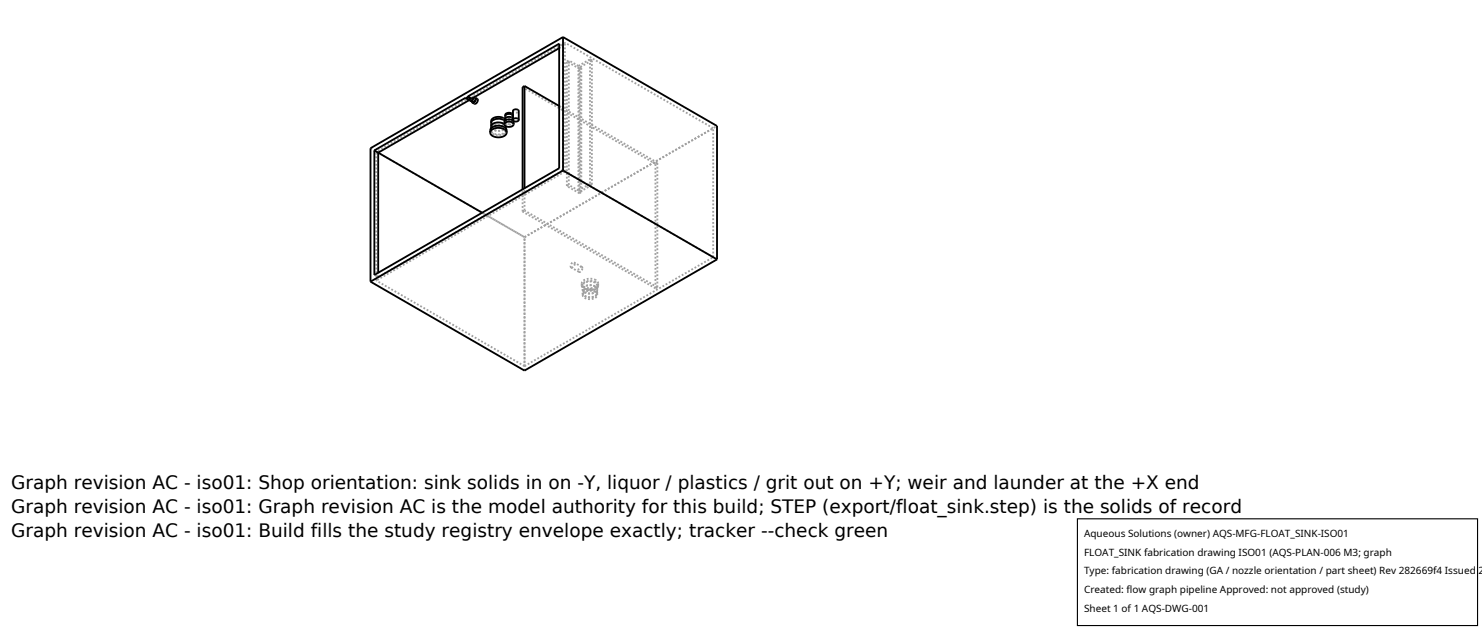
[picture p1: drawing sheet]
<svg xmlns="http://www.w3.org/2000/svg" width="212mm" height="90mm" viewBox="0 0 212 90" stroke-linecap="round" stroke-linejoin="round" font-family="sans-serif">
<g fill="none" stroke="#a0a0a0" stroke-width=".26" stroke-dasharray=".3 .3" stroke-linecap="butt">
<path d="M66.5 14h.1M66.5 14l.4 .2M66.8 14.2l.2 .1M67 14v.3M67 14l-13.3 7.6M67 14h.2M67.2 14.1l-.1 .2M67.2 14.1v-.1M67.2 14.1l.3 .1M67.2 14v.4M67.4 14.1v-.3M67.4 14.3v.2"/>
<path d="M67.4 14.3l.1-.1M67.4 14.3l.3 .1M67.5 14.2v.4M67.5 13.9l-.1-.1M67.5 13.9l.1-.1M67.6 14l-.1-.1M67.6 14v-.2M67.7 13.9l-.1-.1M67.7 14.4v.4M67.7 14.4l.5-.3M70.2 17.6l.1-.4 .5-.2h.5l.6 .1M70.2 18.1l.1-.3 .5-.2 .5-.1 .6 .2"/>
<path d="M70.2 18.6l.1-.3 .5-.2 .5-.1 .6 .2M70.2 17.6v-.2M70.2 18.1v-.1M70.2 18.6v-.3M71.9 17.1l.2 .3 .1 .2M71.9 17.7l.2 .2 .1 .2M71.9 18.2l.2 .2 .1 .2M72 17.7l.2 .3M72.1 17.3l.1 .3M72.2 17.1v.2M72.2 16.6l.1-.2 .2-.1 .6 .1M72.2 17l.1-.2 .2-.1 .6 .1"/>
<path d="M72.2 17.4l.1-.1 .2-.2 .6 .1M72.2 16.6v-.1M72.2 17v-.1M72.2 17.4v-.2M72.2 17.6l-.3 .4-.7 .2-.7-.2-.3-.4M72.2 18.1l-.3 .4-.7 .2-.7-.2-.3-.4M72.2 18.6l-.3 .4-.7 .2-.7-.1-.3-.5M72.2 17.6v-.3M72.2 18.1v-.5M72.2 18.6v-.3M72.2 17.3l-.3 .4-.7 .2-.7-.2-.3-.2v-.2M72.2 17.6l-.3 .4-.7 .2-.7-.2-.3-.2-.1-.2"/>
<path d="M72.2 18.1l-.3 .4-.7 .2-.7-.2-.3-.2-.1-.2M72.4 18.6l-.1 .3-.3 .2-.8 .2-.8-.2-.3-.2-.1-.3M73.1 16.4l.1 .2M73.1 16.8l.1 .2M73.1 17.2l.1 .2M73.2 16.6l-.1 .2-.4 .1-.3-.1-.2-.2M73.2 17l-.1 .2-.4 .1-.3-.1-.2-.2M73.2 17.4l-.1 .2-.4 .1h-.3l-.2-.3M73.2 16.6v-.1M73.2 17v-.1M73.2 17.4v-.2M73.2 16.4l-.1 .2-.4 .1-.4-.1-.1-.2"/>
<path d="M73.3 16.6l-.2 .2-.4 .1-.4-.1-.2-.2M73.3 17l-.2 .2-.4 .1-.4-.1-.2-.2M73.3 15.8l.1 .2 .2 .1 .4-.1 .1-.2M73.4 17.4l-.2 .3-.5 .1-.5-.1-.2-.3M79.9 6.9l.5-.3M80.4 6.6l-.5-.4M80.7 6.1l-13.3 7.7M81 8.8l.2-.2M82.6 9.4l-1.4-.8M82.6 9.4l1.7-.9M82.7 9.8l.3-.1M82.7 9.8l-1.7-1"/>
<path d="M82.9 9.6l1.6-1M83 9.7l-.1-.1M84.3 8.5v17.7M84.5 8.6v17.8M84.5 8.6l-.2-.1M101.9 18.3l-21.2-12.2M52.9 21.2l22 12.7M54 39.6l26.4-15.3M54 39.6v-.7M54 21.8l-.3-.2M54 39.6l-.5-.3M74.6 30.2v-3.2"/>
<path d="M74.6 30.2l.3-.1M74.9 33.9l-6-3.5M74.9 33.9l27-15.6M74.9 30.1v-3.2M74.9 33.9l27.5-15.9M80.4 24.3l-.5-.3M80.4 24.3v-17.7M80.7 24.5l-27 15.6M80.7 24.5v-18.4M81 26.6l.2-.2M81 26.6v-17.8M81.2 26.4v-17.8"/>
<path d="M81.6 38.2l-.1-.2 .1-.3 .2-.2h.2M82 37.5l.1 .2M82.1 37.7l-.2 .4-.3 .1M82.6 27.2l1.7-1M82.6 27.2l-1.4-.8M82.6 27.2v-17.8M82.7 38.8l.3-.1 .2-.4M82.7 38.8l-1.1-.6M82.7 27.6l-1.7-1M82.7 27.6l.3-.2M82.7 27.6v-17.8M82.9 27.4l1.6-1"/>
<path d="M82.9 27.4v-17.8M83 27.4h-.1M83 27.4v-17.7M83.1 38.1h-.2l-.2 .3-.1 .3 .1 .1M83.1 38.1l-1.1-.6M83.2 38.3l-.1-.2M84.5 26.4l-.2-.2M85.1 40l-.7-.2-.6 .1-.5 .2-.2 .4M93.6 23.4l-19-11M93.9 23.2l-.3 .2M93.9 23.2l-14-8.1M101.9 36.7v-18.4"/>
<path d="M101.9 36.7l-21.2-12.2M53.7 40.1v-18.5M74.9 52.9v-19M74.9 52.3l-21.2-12.2M74.9 52.3v-18.4M74.9 52.3l27-15.6M83.1 40.8l.3 .4 .8 .3 .9-.2 .2-.3 .1-.2M83.1 40.5l.1 .2 .2 .2 .9 .2 .8-.1 .2-.3 .1-.2M83.1 40.8v-.3M83.2 41.8l.3 .5 .7 .2 .8-.2 .2-.2 .1-.3M83.2 41.3l.3 .4 .7 .2 .8-.2 .2-.2 .1-.2M83.2 42.1l.1 .2 .2 .2 .7 .2 .8-.2 .2-.2 .1-.2"/>
<path d="M83.2 41.8l.3 .5 .7 .1 .8-.1 .2-.2 .1-.3M83.2 41.3l.3 .4 .7 .2 .8-.2 .2-.1 .1-.3M83.2 40.8l.3 .4 .7 .2 .8-.2 .2-.2 .1-.2M83.2 41.8v.3M83.2 41.3v.5M83.2 40.8v.5M85 41.4l-.5-.1h-.6l-.5 .2-.2 .3M85 40.9l-.5-.2-.6 .1-.5 .2-.2 .3M85 40.4l-.5-.2h-.6l-.5 .3-.2 .3M85 41.7l-.5-.2-.6 .1-.5 .2-.2 .3M85.1 40.3l-.6-.2-.7 .1-.5 .2-.2 .4M85.3 41.8l-.3-.4"/>
<path d="M85.3 41.3l-.3-.4M85.3 40.8l-.3-.4M85.3 41.8v.3M85.3 41.3v.5M85.3 40.8v.5M85.3 42.1l-.3-.4M85.4 40.8v-.3l-.3-.2M85.4 40.5l-.1-.3-.2-.2M85.4 40.8v-.3M93.6 41.2v-17.8M93.6 41.2l-19-11M93.9 41l-.3 .2"/>
<path d="M93.9 41v-17.8M93.9 41l-19-10.9"/>
</g>
<g fill="none" stroke="#000" stroke-width=".26">
<path d="M66.5 14l-13 7.5M66.5 14h.1M66.6 14h.1M66.6 14l.3 .2M66.8 13.8l-.3 .2M66.8 13.8l13.1-7.6v17.8l-26.4 15.3v-17.8M66.8 13.8h.1M66.9 14.2h.1M66.9 14.2l.3 .2M66.9 13.8l-.3 .2M66.9 13.8l-.2 .2h-.1M66.9 13.8l.3 .2"/>
<path d="M66.9 13.8h.1M67 14.3l-13 7.5v17.1M67.1 14.3l.1 .1M67.2 14l-.3 .2M67.2 14l-.1 .2h-.2M67.2 14h.1M67.4 14.5l.1 .2M67.6 14l-.1 .3-.3 .1 .3-.1zM67.7 13.9l.1 .1M67.8 14l.1 .3-.2 .2-.5-.1M67.9 14l-.1 .5-.3 .2M67.9 14l.3 .2-.1 .4-.3 .2-.3-.1"/>
<path d="M67.9 14h-.1M70 18.9v-.4l.2-.3 .4-.2 .5-.1 .6 .1 .4 .2 .2 .3 .1 .4M70 18.9l.1-.2 .2-.2 .9-.2 .8 .2 .3 .2 .1 .2M70 18.9l.1 .3 .3 .2 .8 .2 .8-.2 .3-.2 .1-.3M72 17.7l.1-.4 .5-.2 .6 .1 .2 .5M72 17.7l.2-.2 .5-.1 .5 .1 .2 .2M72 17.7l.2 .3 .5 .1 .5-.1 .2-.3M72 17.7l-.5-.2h-.8l-.5 .3v.5M72.1 17.3l-.6-.3-.9 .1-.4 .3v.6M72.2 17.1l-.5-.3-.8-.1-.6 .3-.1 .4M72.2 17.2v-.4l.5-.1 .5 .1v.4M72.2 16.5l.1-.3 .4-.1 .4 .1 .1 .3"/>
<path d="M72.2 16.9v-.5l.5-.1 .5 .1v.5M72.2 18v.3M73.3 17.1v-1.3l.4-.2 .4 .2v1.3M73.3 17.1l.1-.1 .2-.1h.4l.1 .2M73.3 17.1l.1 .2 .3 .1 .3-.1 .1-.2M74.9 12.3l5 2.8M74.9 12.3l-.3 .1v14.6M74.9 12.3v14.6M79.9 6.9l-12.5 7.2-.2-.1M80.4 5.3l-27.5 15.9v19M80.4 5.3v19M80.4 5.3l22 12.7v19"/>
<path d="M53.5 21.5l15.4 8.9M80.4 24.3l-27.5 15.9M80.4 24.3l22 12.7M102.4 37l-27.5 15.9-22-12.7"/>
</g>
<path d="M153.9 74.1h57.1v15.2h-57.1z" fill="#fff" stroke="#000" stroke-width=".16"/>
<g font-size="2.6">
<text x="1.6" y="69.8">Graph revision AC - iso01: Shop orientation: sink solids in on -Y, liquor / plastics / grit out on +Y; weir and launder at the +X end</text>
<text x="1.6" y="73.3">Graph revision AC - iso01: Graph revision AC is the model authority for this build; STEP (export/float_sink.step) is the solids of record</text>
<text x="1.6" y="76.7">Graph revision AC - iso01: Build fills the study registry envelope exactly; tracker --check green</text>
</g>
<g font-size="1.4">
<text x="154.8" y="76.6">Aqueous Solutions (owner) AQS-MFG-FLOAT_SINK-ISO01</text>
<text x="154.8" y="79.3">FLOAT_SINK fabrication drawing ISO01 (AQS-PLAN-006 M3; graph</text>
<text x="154.8" y="82">Type: fabrication drawing (GA / nozzle orientation / part sheet) Rev 282669f4 Issued 2</text>
<text x="154.8" y="84.7">Created: flow graph pipeline Approved: not approved (study)</text>
<text x="154.8" y="87.4">Sheet 1 of 1 AQS-DWG-001</text>
</g>
</svg>
